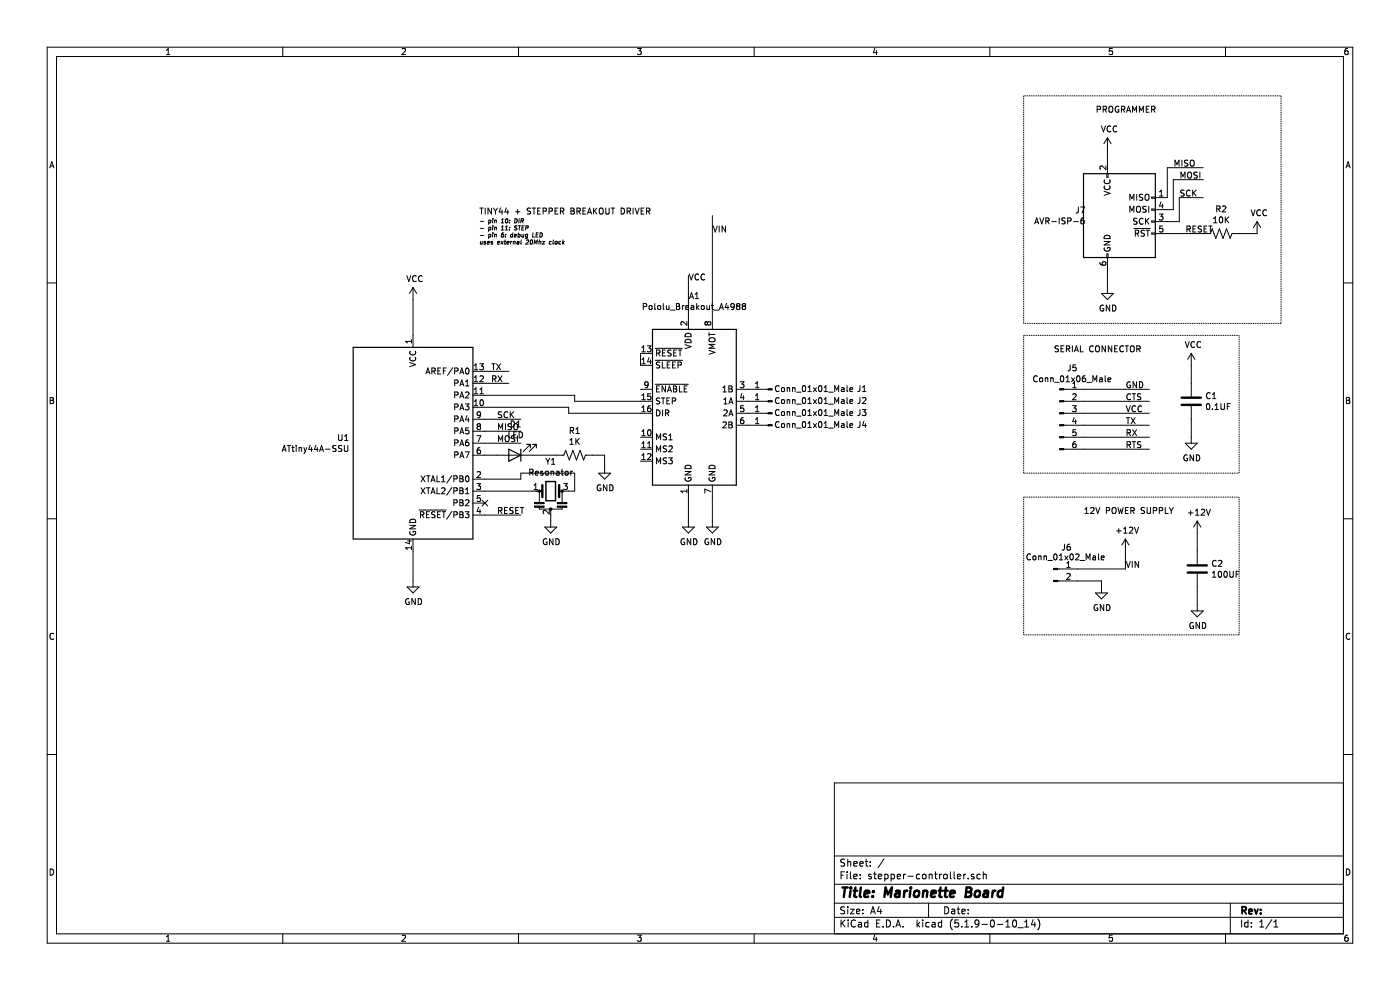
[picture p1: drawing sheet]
EESchema Schematic File Version 4
EELAYER 30 0
EELAYER END
$Descr A4 11693 8268
encoding utf-8
Sheet 1 1
Title "Marionette Board"
Date ""
Rev ""
Comp ""
Comment1 ""
Comment2 ""
Comment3 ""
Comment4 ""
$EndDescr
Text Label 4100 3200 0    50   ~ 0
RX
Text Label 4100 3100 0    50   ~ 0
TX
Wire Wire Line
	4050 3200 4250 3200
Wire Wire Line
	4050 3100 4250 3100
Wire Wire Line
	9250 1250 9250 1350
Text Label 9900 1950 0    50   ~ 0
RESET
Text Label 9850 1650 0    50   ~ 0
SCK
Text Label 9850 1500 0    50   ~ 0
MOSI
Text Label 9800 1400 0    50   ~ 0
MISO
Wire Wire Line
	9850 1650 10050 1650
Wire Wire Line
	9850 1850 9850 1650
Wire Wire Line
	9750 1850 9850 1850
Wire Wire Line
	9800 1500 10050 1500
Wire Wire Line
	9800 1750 9800 1500
Wire Wire Line
	9750 1750 9800 1750
Wire Wire Line
	9750 1400 10050 1400
Wire Wire Line
	9750 1650 9750 1400
Wire Wire Line
	9750 1950 10050 1950
Wire Wire Line
	10350 1950 10500 1950
$Comp
L power:VCC #PWR013
U 1 1
P 10500 1950
F 0 "#PWR013" H 10500 1800 50  0001 C CNN
F 1 "VCC" H 10517 2123 50  0000 C CNN
F 2 "" H 10500 1950 50  0001 C CNN
F 3 "" H 10500 1950 50  0001 C CNN
	1    10500 1950
	1    0    0    -1  
$EndComp
$Comp
L power:VCC #PWR07
U 1 1
P 9250 1250
F 0 "#PWR07" H 9250 1100 50  0001 C CNN
F 1 "VCC" H 9267 1423 50  0000 C CNN
F 2 "" H 9250 1250 50  0001 C CNN
F 3 "" H 9250 1250 50  0001 C CNN
	1    9250 1250
	1    0    0    -1  
$EndComp
Wire Wire Line
	9250 2250 9250 2400
$Comp
L power:GND #PWR08
U 1 1
P 9250 2400
F 0 "#PWR08" H 9250 2150 50  0001 C CNN
F 1 "GND" H 9255 2227 50  0000 C CNN
F 2 "" H 9250 2400 50  0001 C CNN
F 3 "" H 9250 2400 50  0001 C CNN
	1    9250 2400
	1    0    0    -1  
$EndComp
$Comp
L Device:R_US R2
U 1 1
P 10200 1950
F 0 "R2" V 9995 1950 50  0000 C CNN
F 1 "10K" V 10086 1950 50  0000 C CNN
F 2 "Resistor_SMD:R_1206_3216Metric" V 10240 1940 50  0001 C CNN
F 3 "~" H 10200 1950 50  0001 C CNN
	1    10200 1950
	0    1    1    0   
$EndComp
$Comp
L Connector:AVR-ISP-6 J7
U 1 1
P 9350 1850
F 0 "J7" H 9070 1946 50  0000 R CNN
F 1 "AVR-ISP-6" H 9070 1855 50  0000 R CNN
F 2 "Connector_PinHeader_2.54mm:PinHeader_2x03_P2.54mm_Vertical_SMD" V 9100 1900 50  0001 C CNN
F 3 " ~" H 8075 1300 50  0001 C CNN
	1    9350 1850
	1    0    0    -1  
$EndComp
Wire Wire Line
	4050 4300 4350 4300
Wire Wire Line
	3450 2500 3450 2800
$Comp
L power:VCC #PWR01
U 1 1
P 3450 2500
F 0 "#PWR01" H 3450 2350 50  0001 C CNN
F 1 "VCC" H 3465 2673 50  0000 C CNN
F 2 "" H 3450 2500 50  0001 C CNN
F 3 "" H 3450 2500 50  0001 C CNN
	1    3450 2500
	1    0    0    -1  
$EndComp
Wire Wire Line
	4050 3600 4350 3600
Wire Wire Line
	4050 3700 4350 3700
$Comp
L Connector:Conn_01x02_Male J6
U 1 1
P 8800 4750
F 0 "J6" H 8908 4931 50  0000 C CNN
F 1 "Conn_01x02_Male" H 8900 4850 50  0000 C CNN
F 2 "Connector_PinHeader_2.54mm:PinHeader_1x02_P2.54mm_Vertical" H 8800 4750 50  0001 C CNN
F 3 "~" H 8800 4750 50  0001 C CNN
	1    8800 4750
	1    0    0    -1  
$EndComp
Wire Wire Line
	9000 4750 9400 4750
Wire Wire Line
	9400 4750 9400 4600
Wire Wire Line
	9000 4850 9200 4850
Wire Wire Line
	9200 4850 9200 4900
NoConn ~ 4050 4200
Text Label 4150 4300 0    50   ~ 0
RESET
Text Label 4150 3700 0    50   ~ 0
MOSI
Text Label 4150 3600 0    50   ~ 0
MISO
Text Label 4150 3500 0    50   ~ 0
SCK
Text Label 9400 4750 0    50   ~ 0
VIN
Wire Wire Line
	4050 3500 4350 3500
Wire Wire Line
	3450 4850 3450 4600
$Comp
L power:GND #PWR02
U 1 1
P 3450 4850
F 0 "#PWR02" H 3450 4600 50  0001 C CNN
F 1 "GND" H 3455 4677 50  0000 C CNN
F 2 "" H 3450 4850 50  0001 C CNN
F 3 "" H 3450 4850 50  0001 C CNN
	1    3450 4850
	1    0    0    -1  
$EndComp
$Comp
L MCU_Microchip_ATtiny:ATtiny44A-SSU U1
U 1 1
P 3450 3700
F 0 "U1" H 2920 3746 50  0000 R CNN
F 1 "ATtiny44A-SSU" H 2920 3655 50  0000 R CNN
F 2 "Package_SO:SOIC-14_3.9x8.7mm_P1.27mm" H 3450 3700 50  0001 C CIN
F 3 "http://ww1.microchip.com/downloads/en/DeviceDoc/doc8183.pdf" H 3450 3700 50  0001 C CNN
	1    3450 3700
	1    0    0    -1  
$EndComp
$Comp
L Driver_Motor:Pololu_Breakout_A4988 A1
U 1 1
P 5750 3350
F 0 "A1" H 5800 4231 50  0000 C CNN
F 1 "Pololu_Breakout_A4988" H 5800 4140 50  0000 C CNN
F 2 "Module:Pololu_Breakout-16_15.2x20.3mm" H 6025 2600 50  0001 L CNN
F 3 "https://www.pololu.com/product/2980/pictures" H 5850 3050 50  0001 C CNN
	1    5750 3350
	1    0    0    -1  
$EndComp
Text Label 5950 1950 0    50   ~ 0
VIN
Wire Wire Line
	5750 2650 5750 2300
Text Label 5750 2350 0    50   ~ 0
VCC
Wire Wire Line
	5350 2950 5350 3050
Wire Wire Line
	4050 3300 4800 3300
Wire Wire Line
	4800 3300 4800 3350
Wire Wire Line
	4050 3400 4750 3400
Wire Wire Line
	4750 3400 4750 3450
$Comp
L power:GND #PWR05
U 1 1
P 5750 4350
F 0 "#PWR05" H 5750 4100 50  0001 C CNN
F 1 "GND" H 5755 4177 50  0000 C CNN
F 2 "" H 5750 4350 50  0001 C CNN
F 3 "" H 5750 4350 50  0001 C CNN
	1    5750 4350
	1    0    0    -1  
$EndComp
Wire Wire Line
	5750 4150 5750 4350
Wire Wire Line
	5950 4150 5950 4350
$Comp
L power:GND #PWR09
U 1 1
P 9200 4900
F 0 "#PWR09" H 9200 4650 50  0001 C CNN
F 1 "GND" H 9205 4727 50  0000 C CNN
F 2 "" H 9200 4900 50  0001 C CNN
F 3 "" H 9200 4900 50  0001 C CNN
	1    9200 4900
	1    0    0    -1  
$EndComp
$Comp
L power:GND #PWR06
U 1 1
P 5950 4350
F 0 "#PWR06" H 5950 4100 50  0001 C CNN
F 1 "GND" H 5955 4177 50  0000 C CNN
F 2 "" H 5950 4350 50  0001 C CNN
F 3 "" H 5950 4350 50  0001 C CNN
	1    5950 4350
	1    0    0    -1  
$EndComp
Wire Wire Line
	5950 1800 5950 2650
$Comp
L Connector:Conn_01x01_Male J1
U 1 1
P 6450 3250
F 0 "J1" H 5700 3250 50  0000 C CNN
F 1 "Conn_01x01_Male" H 6100 3250 50  0000 C CNN
F 2 "Connector_PinHeader_2.54mm:PinHeader_1x01_P2.54mm_Vertical" H 6450 3250 50  0001 C CNN
F 3 "~" H 6450 3250 50  0001 C CNN
	1    6450 3250
	-1   0    0    1   
$EndComp
$Comp
L Connector:Conn_01x01_Male J2
U 1 1
P 6450 3350
F 0 "J2" H 5700 3350 50  0000 C CNN
F 1 "Conn_01x01_Male" H 6100 3350 50  0000 C CNN
F 2 "Connector_PinHeader_2.54mm:PinHeader_1x01_P2.54mm_Vertical" H 6450 3350 50  0001 C CNN
F 3 "~" H 6450 3350 50  0001 C CNN
	1    6450 3350
	-1   0    0    1   
$EndComp
$Comp
L Connector:Conn_01x01_Male J4
U 1 1
P 6450 3550
F 0 "J4" H 5700 3550 50  0000 C CNN
F 1 "Conn_01x01_Male" H 6100 3550 50  0000 C CNN
F 2 "Connector_PinHeader_2.54mm:PinHeader_1x01_P2.54mm_Vertical" H 6450 3550 50  0001 C CNN
F 3 "~" H 6450 3550 50  0001 C CNN
	1    6450 3550
	-1   0    0    1   
$EndComp
$Comp
L Device:Resonator Y1
U 1 1
P 4600 4100
F 0 "Y1" H 4600 4348 50  0000 C CNN
F 1 "Resonator" H 4600 4257 50  0000 C CNN
F 2 "Crystal:Resonator_SMD_muRata_CSTxExxV-3Pin_3.0x1.1mm_HandSoldering" H 4575 4100 50  0001 C CNN
F 3 "~" H 4575 4100 50  0001 C CNN
	1    4600 4100
	1    0    0    -1  
$EndComp
$Comp
L power:GND #PWR03
U 1 1
P 4600 4350
F 0 "#PWR03" H 4600 4100 50  0001 C CNN
F 1 "GND" H 4605 4177 50  0000 C CNN
F 2 "" H 4600 4350 50  0001 C CNN
F 3 "" H 4600 4350 50  0001 C CNN
	1    4600 4350
	1    0    0    -1  
$EndComp
Wire Wire Line
	4600 4300 4600 4350
Wire Wire Line
	4050 4100 4450 4100
Wire Wire Line
	4750 4100 4800 4100
Wire Wire Line
	4800 4100 4800 3950
Wire Wire Line
	4800 3950 4350 3950
Wire Wire Line
	4350 3950 4350 4000
Wire Wire Line
	4350 4000 4050 4000
Wire Wire Line
	4800 3350 5350 3350
Wire Wire Line
	4750 3450 5350 3450
Wire Wire Line
	4950 3800 5050 3800
$Comp
L Device:R_US R1
U 1 1
P 4800 3800
F 0 "R1" V 4595 3800 50  0000 C CNN
F 1 "1K" V 4686 3800 50  0000 C CNN
F 2 "Resistor_SMD:R_1206_3216Metric" V 4840 3790 50  0001 C CNN
F 3 "~" H 4800 3800 50  0001 C CNN
	1    4800 3800
	0    1    1    0   
$EndComp
Wire Wire Line
	4450 3800 4650 3800
Wire Wire Line
	4050 3800 4150 3800
$Comp
L Device:LED D1
U 1 1
P 4300 3800
F 0 "D1" H 4293 3545 50  0000 C CNN
F 1 "LED" H 4293 3636 50  0000 C CNN
F 2 "LED_SMD:LED_1206_3216Metric" H 4300 3800 50  0001 C CNN
F 3 "~" H 4300 3800 50  0001 C CNN
	1    4300 3800
	-1   0    0    1   
$EndComp
Wire Wire Line
	5050 3800 5050 3900
$Comp
L power:GND #PWR04
U 1 1
P 5050 3900
F 0 "#PWR04" H 5050 3650 50  0001 C CNN
F 1 "GND" H 5055 3727 50  0000 C CNN
F 2 "" H 5050 3900 50  0001 C CNN
F 3 "" H 5050 3900 50  0001 C CNN
	1    5050 3900
	1    0    0    -1  
$EndComp
Text Notes 9150 950  0    50   ~ 0
PROGRAMMER
Wire Notes Line
	10700 2700 8550 2700
Wire Notes Line
	8550 2700 8550 800 
Wire Notes Line
	8550 800  10700 800 
Wire Notes Line
	10700 800  10700 2700
Text Notes 8800 2950 0    50   ~ 0
SERIAL CONNECTOR
Text Label 9400 3750 0    50   ~ 0
RTS
Text Label 9400 3650 0    50   ~ 0
RX
Text Label 9400 3550 0    50   ~ 0
TX
Text Label 9400 3450 0    50   ~ 0
VCC
Text Label 9400 3350 0    50   ~ 0
CTS
Text Label 9400 3250 0    50   ~ 0
GND
Wire Wire Line
	9050 3750 9600 3750
Wire Wire Line
	9050 3650 9600 3650
Wire Wire Line
	9050 3550 9600 3550
Wire Wire Line
	9050 3450 9600 3450
Wire Wire Line
	9050 3350 9600 3350
Wire Wire Line
	9050 3250 9600 3250
$Comp
L Connector:Conn_01x06_Male J5
U 1 1
P 8850 3450
F 0 "J5" H 8956 3828 50  0000 C CNN
F 1 "Conn_01x06_Male" H 8956 3737 50  0000 C CNN
F 2 "Connector_PinHeader_2.54mm:PinHeader_1x06_P2.54mm_Horizontal" H 8850 3450 50  0001 C CNN
F 3 "~" H 8850 3450 50  0001 C CNN
	1    8850 3450
	1    0    0    -1  
$EndComp
Wire Notes Line
	8550 3950 8550 2800
$Comp
L power:+12V #PWR010
U 1 1
P 9400 4600
F 0 "#PWR010" H 9400 4450 50  0001 C CNN
F 1 "+12V" H 9415 4773 50  0000 C CNN
F 2 "" H 9400 4600 50  0001 C CNN
F 3 "" H 9400 4600 50  0001 C CNN
	1    9400 4600
	1    0    0    -1  
$EndComp
Wire Notes Line
	10350 2800 10350 3950
Wire Notes Line
	8550 3950 10350 3950
Wire Notes Line
	8550 2800 10350 2800
Text Notes 9050 4300 0    50   ~ 0
12V POWER SUPPLY
Wire Notes Line
	8550 4150 10350 4150
Wire Notes Line
	10350 4150 10350 5300
Wire Notes Line
	10350 5300 8550 5300
Wire Notes Line
	8550 5300 8550 4150
Text Notes 4000 1800 0    50   ~ 0
TINY44 + STEPPER BREAKOUT DRIVER
Text Notes 4000 2050 0    35   Italic 0
- pin 10: DIR\n- pin 11: STEP\n- pin 6: debug LED\nuses external 20Mhz clock
Wire Wire Line
	9950 3500 9950 3650
Wire Wire Line
	9950 3200 9950 3050
$Comp
L Device:C C1
U 1 1
P 9950 3350
F 0 "C1" H 10065 3396 50  0000 L CNN
F 1 "0.1UF" H 10065 3305 50  0000 L CNN
F 2 "Capacitor_SMD:C_1206_3216Metric" H 9988 3200 50  0001 C CNN
F 3 "~" H 9950 3350 50  0001 C CNN
	1    9950 3350
	1    0    0    -1  
$EndComp
$Comp
L power:GND #PWR012
U 1 1
P 9950 3650
F 0 "#PWR012" H 9950 3400 50  0001 C CNN
F 1 "GND" H 9955 3477 50  0000 C CNN
F 2 "" H 9950 3650 50  0001 C CNN
F 3 "" H 9950 3650 50  0001 C CNN
	1    9950 3650
	1    0    0    -1  
$EndComp
$Comp
L power:VCC #PWR011
U 1 1
P 9950 3050
F 0 "#PWR011" H 9950 2900 50  0001 C CNN
F 1 "VCC" H 9967 3223 50  0000 C CNN
F 2 "" H 9950 3050 50  0001 C CNN
F 3 "" H 9950 3050 50  0001 C CNN
	1    9950 3050
	1    0    0    -1  
$EndComp
Wire Wire Line
	10000 4900 10000 5050
Wire Wire Line
	10000 4600 10000 4450
$Comp
L Device:C C2
U 1 1
P 10000 4750
F 0 "C2" H 10115 4796 50  0000 L CNN
F 1 "100UF" H 10115 4705 50  0000 L CNN
F 2 "Capacitor_SMD:C_Elec_10x10.2" H 10038 4600 50  0001 C CNN
F 3 "~" H 10000 4750 50  0001 C CNN
	1    10000 4750
	1    0    0    -1  
$EndComp
$Comp
L power:GND #PWR0101
U 1 1
P 10000 5050
F 0 "#PWR0101" H 10000 4800 50  0001 C CNN
F 1 "GND" H 10005 4877 50  0000 C CNN
F 2 "" H 10000 5050 50  0001 C CNN
F 3 "" H 10000 5050 50  0001 C CNN
	1    10000 5050
	1    0    0    -1  
$EndComp
$Comp
L power:+12V #PWR0102
U 1 1
P 10000 4450
F 0 "#PWR0102" H 10000 4300 50  0001 C CNN
F 1 "+12V" H 10015 4623 50  0000 C CNN
F 2 "" H 10000 4450 50  0001 C CNN
F 3 "" H 10000 4450 50  0001 C CNN
	1    10000 4450
	1    0    0    -1  
$EndComp
$Comp
L Connector:Conn_01x01_Male J3
U 1 1
P 6450 3450
F 0 "J3" H 5700 3450 50  0000 C CNN
F 1 "Conn_01x01_Male" H 6100 3450 50  0000 C CNN
F 2 "Connector_PinHeader_2.54mm:PinHeader_1x01_P2.54mm_Vertical" H 6450 3450 50  0001 C CNN
F 3 "~" H 6450 3450 50  0001 C CNN
	1    6450 3450
	-1   0    0    1   
$EndComp
$EndSCHEMATC
